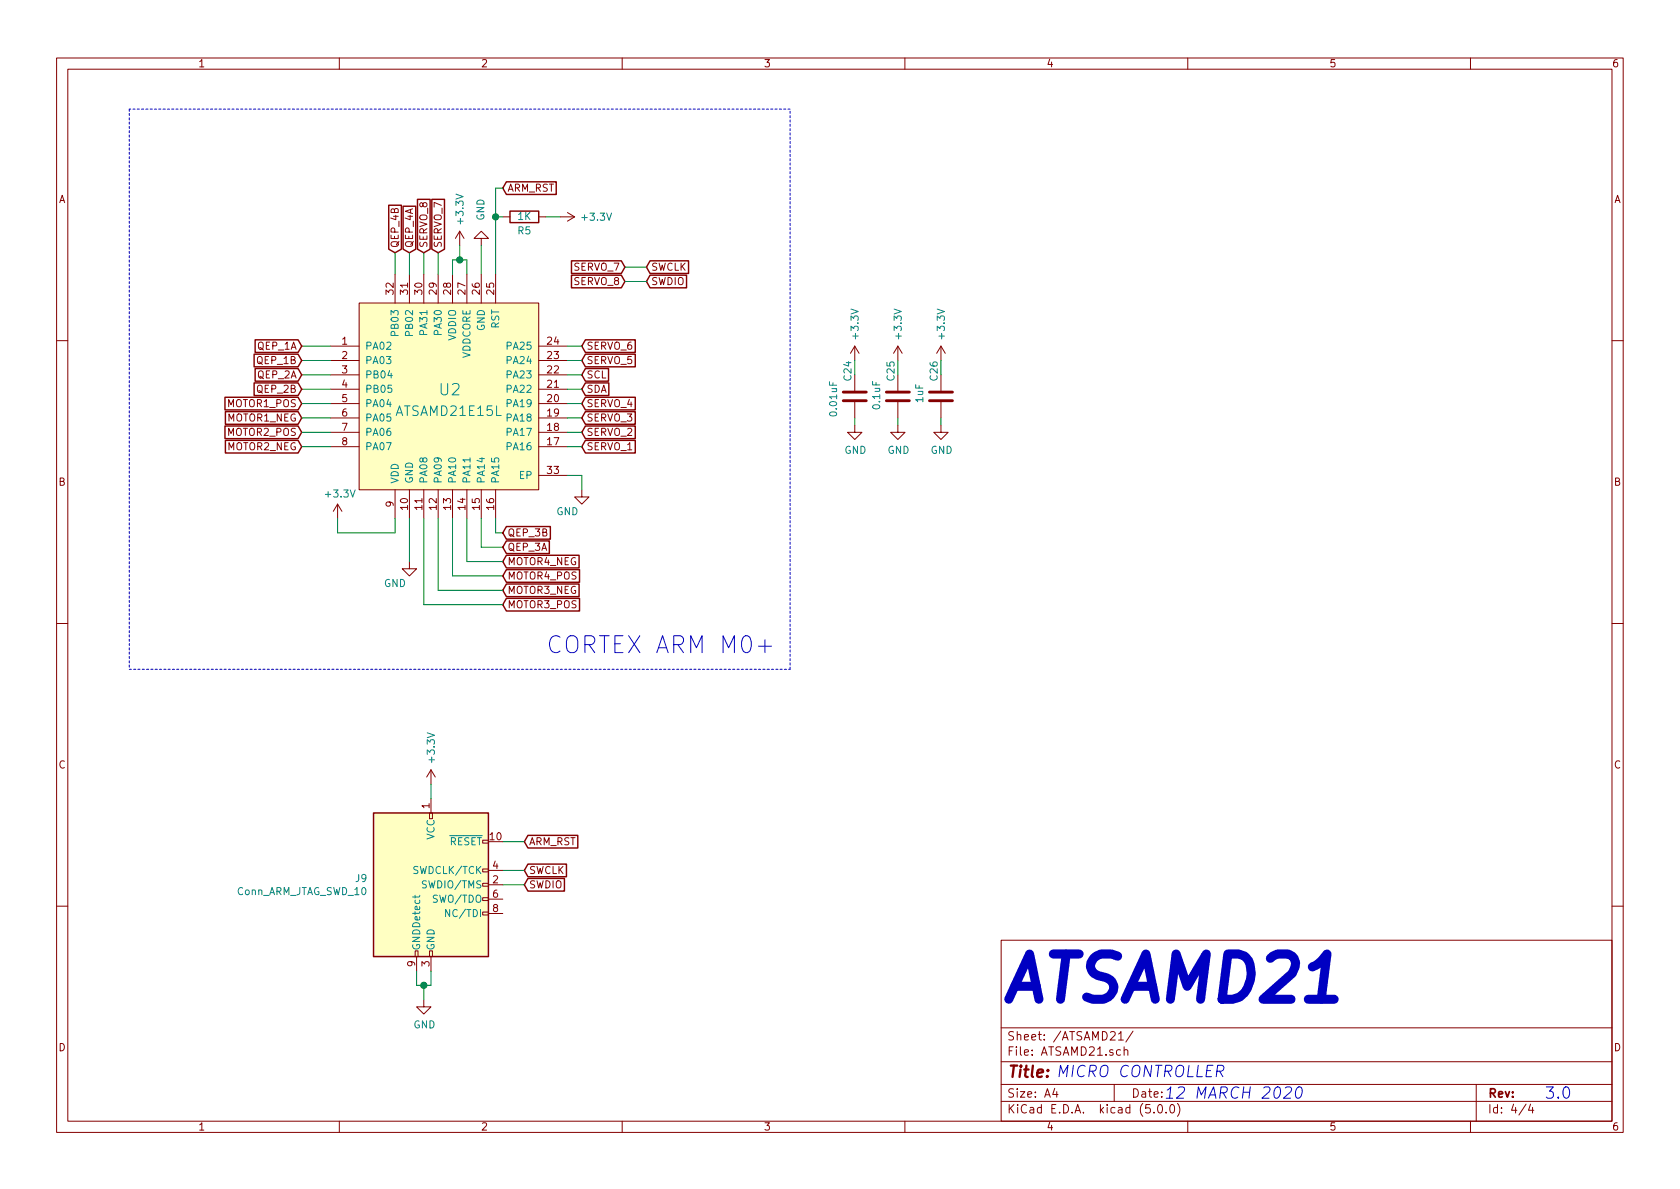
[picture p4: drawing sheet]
EESchema Schematic File Version 4
LIBS:Temple_RPi_HAT-cache
EELAYER 26 0
EELAYER END
$Descr A4 11693 8268
encoding utf-8
Sheet 4 4
Title ""
Date ""
Rev ""
Comp ""
Comment1 ""
Comment2 ""
Comment3 ""
Comment4 ""
$EndDescr
$Comp
L ALS31313:ATSAMD21E15L U2
U 1 1
P 3050 2700
F 0 "U2" H 3050 2700 79  0000 L CNN
F 1 "ATSAMD21E15L" H 2750 2550 67  0000 L CNN
F 2 "Housings_DFN_QFN:QFN-32-1EP_5x5mm_Pitch0.5mm" H 3050 2700 79  0001 C CNN
F 3 "" H 3050 2700 79  0001 C CNN
	1    3050 2700
	1    0    0    -1  
$EndComp
$Comp
L power:GND #PWR0108
U 1 1
P 2850 3900
F 0 "#PWR0108" H 2850 3650 50  0001 C CNN
F 1 "GND" H 2750 3750 50  0000 C CNN
F 2 "" H 2850 3900 50  0001 C CNN
F 3 "" H 2850 3900 50  0001 C CNN
	1    2850 3900
	1    0    0    -1  
$EndComp
$Comp
L power:+3.3V #PWR0109
U 1 1
P 2350 3600
F 0 "#PWR0109" H 2350 3450 50  0001 C CNN
F 1 "+3.3V" H 2365 3773 50  0000 C CNN
F 2 "" H 2350 3600 50  0001 C CNN
F 3 "" H 2350 3600 50  0001 C CNN
	1    2350 3600
	1    0    0    -1  
$EndComp
Wire Wire Line
	2750 3600 2750 3700
Wire Wire Line
	2750 3700 2350 3700
Wire Wire Line
	2350 3700 2350 3600
Wire Wire Line
	2850 3600 2850 3900
$Comp
L Device:R R?
U 1 1
P 3650 1500
AR Path="/5E732928" Ref="R?"  Part="1" 
AR Path="/5E7276EE/5E732928" Ref="R5"  Part="1" 
F 0 "R5" V 3550 1500 50  0000 C CNN
F 1 "1K" V 3650 1500 50  0000 C CNN
F 2 "Resistors_SMD:R_0603" V 3580 1500 50  0001 C CNN
F 3 "~" H 3650 1500 50  0001 C CNN
	1    3650 1500
	0    1    -1   0   
$EndComp
$Comp
L power:+3.3V #PWR0118
U 1 1
P 3900 1500
F 0 "#PWR0118" H 3900 1350 50  0001 C CNN
F 1 "+3.3V" V 3900 1750 50  0000 C CNN
F 2 "" H 3900 1500 50  0001 C CNN
F 3 "" H 3900 1500 50  0001 C CNN
	1    3900 1500
	0    1    1    0   
$EndComp
Wire Wire Line
	3900 1500 3800 1500
Wire Wire Line
	3500 1500 3450 1500
$Comp
L Connector:Conn_ARM_JTAG_SWD_10 J9
U 1 1
P 3000 6150
F 0 "J9" H 2560 6196 50  0000 R CNN
F 1 "Conn_ARM_JTAG_SWD_10" H 2560 6105 50  0000 R CNN
F 2 "Pin_Headers:Pin_Header_Straight_2x05_Pitch1.27mm" H 3050 5600 50  0001 L TNN
F 3 "http://infocenter.arm.com/help/topic/com.arm.doc.faqs/attached/13634/cortex_debug_connectors.pdf" V 2650 4900 50  0001 C CNN
	1    3000 6150
	1    0    0    -1  
$EndComp
$Comp
L power:+3.3V #PWR0119
U 1 1
P 3000 5450
F 0 "#PWR0119" H 3000 5300 50  0001 C CNN
F 1 "+3.3V" V 3000 5700 50  0000 C CNN
F 2 "" H 3000 5450 50  0001 C CNN
F 3 "" H 3000 5450 50  0001 C CNN
	1    3000 5450
	1    0    0    -1  
$EndComp
Wire Wire Line
	3000 5450 3000 5550
$Comp
L power:GND #PWR0120
U 1 1
P 2950 6950
F 0 "#PWR0120" H 2950 6700 50  0001 C CNN
F 1 "GND" H 2955 6777 50  0000 C CNN
F 2 "" H 2950 6950 50  0001 C CNN
F 3 "" H 2950 6950 50  0001 C CNN
	1    2950 6950
	1    0    0    -1  
$EndComp
Wire Wire Line
	2950 6950 2950 6850
Wire Wire Line
	2950 6850 2900 6850
Wire Wire Line
	2900 6850 2900 6750
Wire Wire Line
	2950 6850 3000 6850
Wire Wire Line
	3000 6850 3000 6750
Connection ~ 2950 6850
Text GLabel 3500 1300 2    50   Input ~ 0
ARM_RST
Connection ~ 3450 1500
Text GLabel 3650 5850 2    50   Input ~ 0
ARM_RST
Wire Wire Line
	3650 5850 3500 5850
Text GLabel 4500 1950 2    50   Input ~ 0
SWDIO
Text GLabel 4500 1850 2    50   Input ~ 0
SWCLK
Text GLabel 3650 6050 2    50   Input ~ 0
SWCLK
Text GLabel 3650 6150 2    50   Input ~ 0
SWDIO
Wire Wire Line
	3650 6050 3500 6050
Wire Wire Line
	3500 6150 3650 6150
Text GLabel 2100 2800 0    50   Input ~ 0
MOTOR1_POS
Text GLabel 2100 2900 0    50   Input ~ 0
MOTOR1_NEG
Text GLabel 2100 3000 0    50   Input ~ 0
MOTOR2_POS
Text GLabel 2100 3100 0    50   Input ~ 0
MOTOR2_NEG
Text GLabel 3500 4200 2    50   Input ~ 0
MOTOR3_POS
Text GLabel 3500 4000 2    50   Input ~ 0
MOTOR4_POS
Text GLabel 3500 3900 2    50   Input ~ 0
MOTOR4_NEG
Wire Wire Line
	2300 2500 2100 2500
Wire Wire Line
	2100 2600 2300 2600
Wire Wire Line
	2300 2700 2100 2700
Wire Wire Line
	2300 2800 2100 2800
Text GLabel 3500 4100 2    50   Input ~ 0
MOTOR3_NEG
Wire Wire Line
	2300 2900 2100 2900
Wire Wire Line
	2300 3000 2100 3000
Wire Wire Line
	2300 3100 2100 3100
Text GLabel 4050 2400 2    50   Input ~ 0
SERVO_6
Text GLabel 4050 2500 2    50   Input ~ 0
SERVO_5
Text GLabel 4050 2800 2    50   Input ~ 0
SERVO_4
Text GLabel 4050 2900 2    50   Input ~ 0
SERVO_3
Text GLabel 4050 3000 2    50   Input ~ 0
SERVO_2
Text GLabel 4050 3100 2    50   Input ~ 0
SERVO_1
Text GLabel 3050 1750 1    50   Input ~ 0
SERVO_7
Text GLabel 2950 1750 1    50   Input ~ 0
SERVO_8
Wire Wire Line
	3500 3700 3450 3700
Wire Wire Line
	3450 3700 3450 3600
Wire Wire Line
	3350 3600 3350 3800
Wire Wire Line
	3350 3800 3500 3800
Wire Wire Line
	3500 3900 3250 3900
Wire Wire Line
	3250 3900 3250 3600
Wire Wire Line
	3150 3600 3150 4000
Wire Wire Line
	3150 4000 3500 4000
Wire Wire Line
	3500 4100 3050 4100
Wire Wire Line
	3050 4100 3050 3600
Wire Wire Line
	2950 4200 3500 4200
Wire Wire Line
	2950 3600 2950 4200
Text GLabel 4050 2600 2    50   Input ~ 0
SCL
Text GLabel 4050 2700 2    50   Input ~ 0
SDA
Wire Wire Line
	4050 2700 3950 2700
Wire Wire Line
	4050 2800 3950 2800
Wire Wire Line
	4050 2900 3950 2900
Wire Wire Line
	3950 3000 4050 3000
Wire Wire Line
	4050 3100 3950 3100
Wire Wire Line
	3950 2600 4050 2600
Wire Wire Line
	3950 2500 4050 2500
Wire Wire Line
	3450 1500 3450 1900
Wire Wire Line
	3250 1900 3250 1800
Wire Wire Line
	3250 1800 3200 1800
Wire Wire Line
	3150 1800 3150 1900
Wire Wire Line
	3500 1300 3450 1300
Wire Wire Line
	3450 1300 3450 1500
$Comp
L power:+3.3V #PWR0106
U 1 1
P 3200 1700
F 0 "#PWR0106" H 3200 1550 50  0001 C CNN
F 1 "+3.3V" V 3200 1950 50  0000 C CNN
F 2 "" H 3200 1700 50  0001 C CNN
F 3 "" H 3200 1700 50  0001 C CNN
	1    3200 1700
	1    0    0    -1  
$EndComp
Wire Wire Line
	3200 1800 3200 1700
Connection ~ 3200 1800
Wire Wire Line
	3200 1800 3150 1800
Wire Wire Line
	2300 2400 2100 2400
Wire Wire Line
	4050 2400 3950 2400
Wire Wire Line
	3050 1900 3050 1750
Wire Wire Line
	2950 1750 2950 1900
$Comp
L power:GND #PWR0107
U 1 1
P 3350 1700
F 0 "#PWR0107" H 3350 1450 50  0001 C CNN
F 1 "GND" V 3350 1450 50  0000 C CNN
F 2 "" H 3350 1700 50  0001 C CNN
F 3 "" H 3350 1700 50  0001 C CNN
	1    3350 1700
	-1   0    0    1   
$EndComp
Wire Wire Line
	3350 1700 3350 1900
Text GLabel 2100 2500 0    50   Input ~ 0
QEP_1B
Text GLabel 2100 2400 0    50   Input ~ 0
QEP_1A
Text GLabel 2100 2700 0    50   Input ~ 0
QEP_2B
Text GLabel 2100 2600 0    50   Input ~ 0
QEP_2A
Text GLabel 3500 3700 2    50   Input ~ 0
QEP_3B
Text GLabel 3500 3800 2    50   Input ~ 0
QEP_3A
Text GLabel 2750 1750 1    50   Input ~ 0
QEP_4B
Text GLabel 2850 1750 1    50   Input ~ 0
QEP_4A
Wire Wire Line
	2750 1900 2750 1750
Wire Wire Line
	2850 1900 2850 1750
Text GLabel 4350 1850 0    50   Input ~ 0
SERVO_7
Text GLabel 4350 1950 0    50   Input ~ 0
SERVO_8
Wire Wire Line
	4500 1850 4350 1850
Wire Wire Line
	4350 1950 4500 1950
Wire Notes Line
	5500 4650 5500 750 
Wire Notes Line
	5500 750  900  750 
Wire Notes Line
	900  750  900  4650
Wire Notes Line
	900  4650 5500 4650
Text Notes 3800 4550 0    118  ~ 0
CORTEX ARM M0+
Text Notes 8100 7650 0    79   Italic 0
12 MARCH 2020\n
Text Notes 7350 7500 0    79   Italic 0
MICRO CONTROLLER
Text Notes 10750 7650 0    79   ~ 0
3.0
Text Notes 6950 7000 0    315  Italic 63
ATSAMD21
$Comp
L power:GND #PWR0110
U 1 1
P 4050 3400
F 0 "#PWR0110" H 4050 3150 50  0001 C CNN
F 1 "GND" H 3950 3250 50  0000 C CNN
F 2 "" H 4050 3400 50  0001 C CNN
F 3 "" H 4050 3400 50  0001 C CNN
	1    4050 3400
	1    0    0    -1  
$EndComp
Wire Wire Line
	4050 3400 4050 3300
Wire Wire Line
	4050 3300 3950 3300
$Comp
L Device:C C?
U 1 1
P 5950 2750
AR Path="/5E70996D" Ref="C?"  Part="1" 
AR Path="/5C9AFA46/5E70996D" Ref="C?"  Part="1" 
AR Path="/5E7276EE/5E70996D" Ref="C24"  Part="1" 
F 0 "C24" V 5900 2850 50  0000 L CNN
F 1 "0.01uF" V 5800 2600 50  0000 L CNN
F 2 "Capacitors_SMD:C_0603" H 5988 2600 50  0001 C CNN
F 3 "~" H 5950 2750 50  0001 C CNN
	1    5950 2750
	1    0    0    -1  
$EndComp
$Comp
L Device:C C?
U 1 1
P 6250 2750
AR Path="/5E709974" Ref="C?"  Part="1" 
AR Path="/5C9AFA46/5E709974" Ref="C?"  Part="1" 
AR Path="/5E7276EE/5E709974" Ref="C25"  Part="1" 
F 0 "C25" V 6200 2850 50  0000 L CNN
F 1 "0.1uF" V 6100 2650 50  0000 L CNN
F 2 "Capacitors_SMD:C_0603" H 6288 2600 50  0001 C CNN
F 3 "~" H 6250 2750 50  0001 C CNN
	1    6250 2750
	1    0    0    -1  
$EndComp
$Comp
L Device:C C?
U 1 1
P 6550 2750
AR Path="/5E70997B" Ref="C?"  Part="1" 
AR Path="/5C9AFA46/5E70997B" Ref="C?"  Part="1" 
AR Path="/5E7276EE/5E70997B" Ref="C26"  Part="1" 
F 0 "C26" V 6500 2850 50  0000 L CNN
F 1 "1uF" V 6400 2700 50  0000 L CNN
F 2 "Capacitors_SMD:C_0603" H 6588 2600 50  0001 C CNN
F 3 "~" H 6550 2750 50  0001 C CNN
	1    6550 2750
	1    0    0    -1  
$EndComp
$Comp
L power:GND #PWR?
U 1 1
P 5950 2950
AR Path="/5C9AFA46/5E709982" Ref="#PWR?"  Part="1" 
AR Path="/5E7276EE/5E709982" Ref="#PWR0111"  Part="1" 
F 0 "#PWR0111" H 5950 2700 50  0001 C CNN
F 1 "GND" H 5955 2777 50  0000 C CNN
F 2 "" H 5950 2950 50  0001 C CNN
F 3 "" H 5950 2950 50  0001 C CNN
	1    5950 2950
	1    0    0    -1  
$EndComp
$Comp
L power:GND #PWR?
U 1 1
P 6250 2950
AR Path="/5C9AFA46/5E709988" Ref="#PWR?"  Part="1" 
AR Path="/5E7276EE/5E709988" Ref="#PWR0112"  Part="1" 
F 0 "#PWR0112" H 6250 2700 50  0001 C CNN
F 1 "GND" H 6255 2777 50  0000 C CNN
F 2 "" H 6250 2950 50  0001 C CNN
F 3 "" H 6250 2950 50  0001 C CNN
	1    6250 2950
	1    0    0    -1  
$EndComp
$Comp
L power:GND #PWR?
U 1 1
P 6550 2950
AR Path="/5C9AFA46/5E70998E" Ref="#PWR?"  Part="1" 
AR Path="/5E7276EE/5E70998E" Ref="#PWR0113"  Part="1" 
F 0 "#PWR0113" H 6550 2700 50  0001 C CNN
F 1 "GND" H 6555 2777 50  0000 C CNN
F 2 "" H 6550 2950 50  0001 C CNN
F 3 "" H 6550 2950 50  0001 C CNN
	1    6550 2950
	1    0    0    -1  
$EndComp
Wire Wire Line
	6550 2950 6550 2900
Wire Wire Line
	6250 2950 6250 2900
Wire Wire Line
	5950 2950 5950 2900
$Comp
L power:+3.3V #PWR0114
U 1 1
P 5950 2500
F 0 "#PWR0114" H 5950 2350 50  0001 C CNN
F 1 "+3.3V" V 5950 2750 50  0000 C CNN
F 2 "" H 5950 2500 50  0001 C CNN
F 3 "" H 5950 2500 50  0001 C CNN
	1    5950 2500
	1    0    0    -1  
$EndComp
Wire Wire Line
	5950 2500 5950 2600
$Comp
L power:+3.3V #PWR0115
U 1 1
P 6250 2500
F 0 "#PWR0115" H 6250 2350 50  0001 C CNN
F 1 "+3.3V" V 6250 2750 50  0000 C CNN
F 2 "" H 6250 2500 50  0001 C CNN
F 3 "" H 6250 2500 50  0001 C CNN
	1    6250 2500
	1    0    0    -1  
$EndComp
Wire Wire Line
	6250 2500 6250 2600
$Comp
L power:+3.3V #PWR0116
U 1 1
P 6550 2500
F 0 "#PWR0116" H 6550 2350 50  0001 C CNN
F 1 "+3.3V" V 6550 2750 50  0000 C CNN
F 2 "" H 6550 2500 50  0001 C CNN
F 3 "" H 6550 2500 50  0001 C CNN
	1    6550 2500
	1    0    0    -1  
$EndComp
Wire Wire Line
	6550 2500 6550 2600
$EndSCHEMATC
